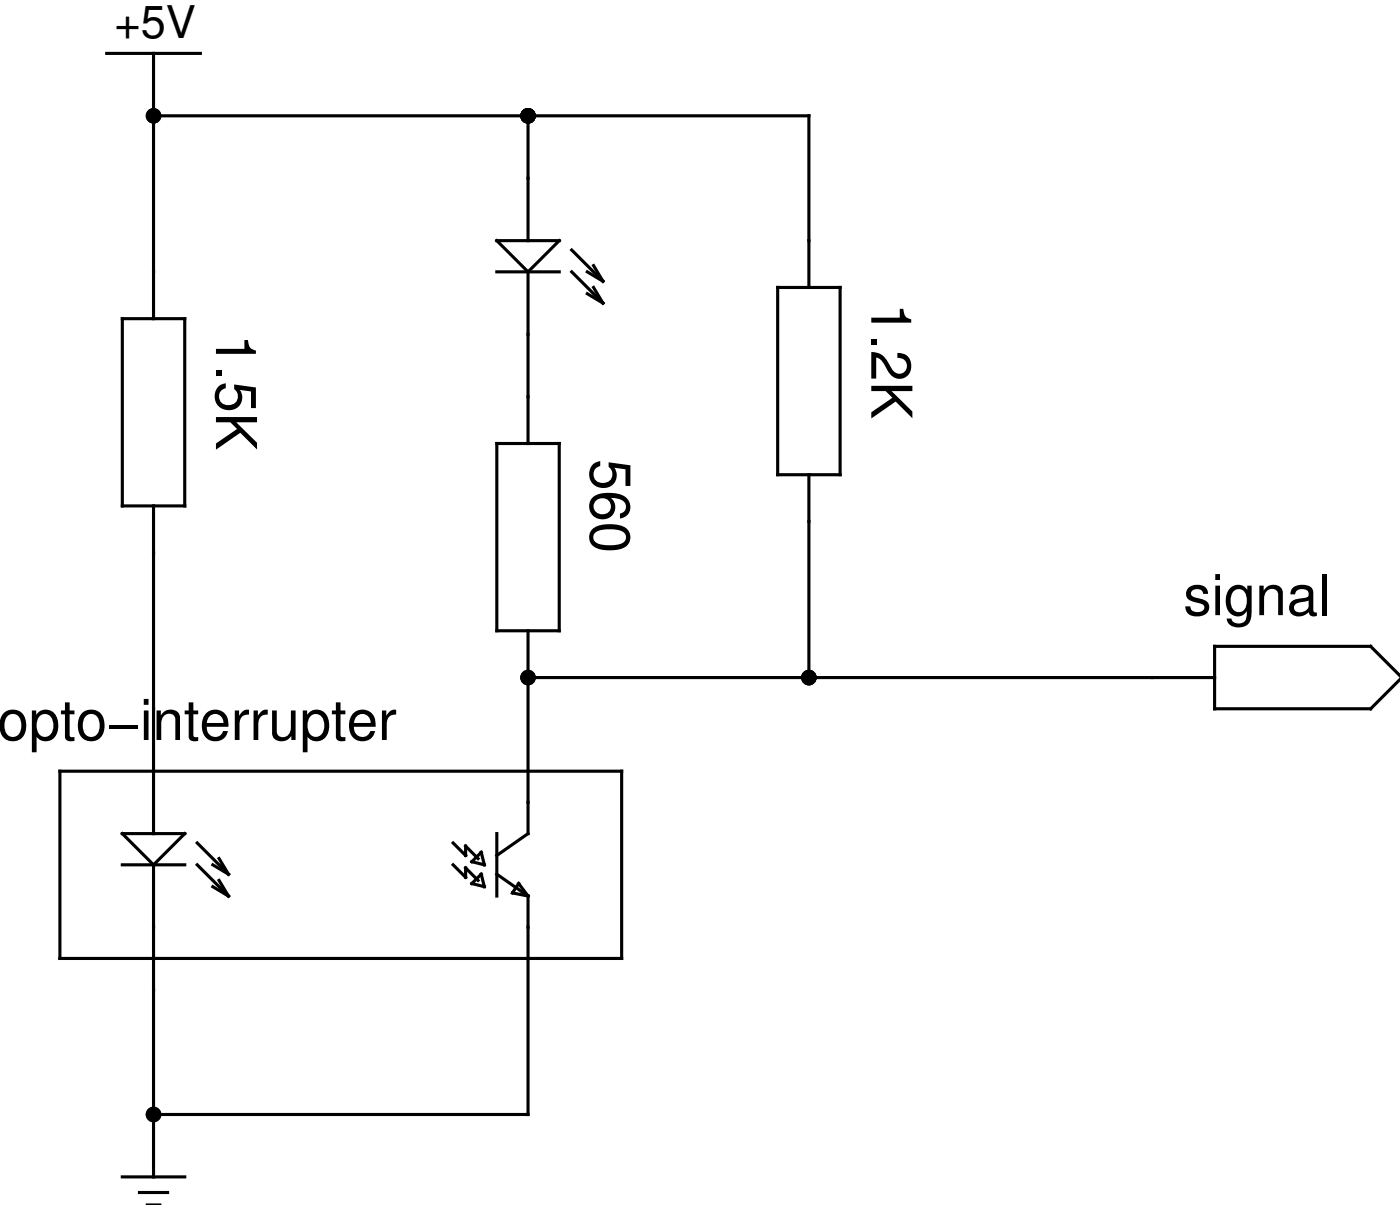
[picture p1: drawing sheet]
<svg xmlns="http://www.w3.org/2000/svg" width="114mm" height="98mm" viewBox="0 0 114 98" stroke-linecap="round" stroke-linejoin="round" font-family="sans-serif">
<g fill="none" stroke="#000" stroke-width=".25">
<path d="M8.7 4.3h7.6M12.5 4.3v21.6M12.5 9.4h53.3v14M40.4 19.6h5.1l-2.5 2.5zM43 9.4v10.2M10 25.9h5v15.3h-5zM40.4 36.1h5.1v15.2h-5.1zM40.4 22.1h5.1M43 22.1v14M46.5 20.3l2.6 2.6M46.5 22.1l2.6 2.6M47.8 22.1l1.3 .8"/>
<path d="M47.8 23.9l1.3 .8M48.3 21.6l.8 1.3M48.3 23.4l.8 1.3M63.3 23.4h5.1v15.2h-5.1zM65.8 38.6v16.5M12.5 41.2v26.6M43 51.3v16.5l-2.6 1.8M43 55.1h55.9M114 55l-2.4-2.4h-12.7v5.1h12.7l2.4-2.5M4.9 62.8h45.7v15.2h-45.7zM10 67.8h5l-2.5 2.6zM10 70.4h5"/>
<path d="M12.5 70.4v25.4M16.1 68.6l2.5 2.5M16.1 70.4l2.5 2.5M17.3 70.4l1.3 .7M17.3 72.2l1.3 .7M17.8 69.9l.8 1.2M17.8 71.7l.8 1.2M36.9 68.6l1 1v-.7l1 1M36.9 70.4l1 1v-.8l1 1.1M38.4 70.1l.8-.7 .2 1zM39.2 71.1l.2 1.1-1-.3zM40.4 67.8v5.1"/>
<path d="M40.4 71.1l2.6 1.8M42.2 71.9l.8 1-1.3-.2zM43 72.9v17.8h-30.5M10 95.8h5M11.4 97.1h2.2M12 98.1h1"/>
</g>
<g fill="#000">
<circle cx="12.5" cy="9.4" r=".64"/>
<circle cx="43" cy="9.4" r=".64"/>
<circle cx="43" cy="55.1" r=".64"/>
<circle cx="65.8" cy="55.1" r=".64"/>
<circle cx="12.5" cy="90.7" r=".64"/>
</g>
<g font-size="4.6">
<text x="17.6" y="27.2" transform="rotate(90 17.6 27.2)">1.5K</text>
<text x="70.9" y="24.7" transform="rotate(90 70.9 24.7)">1.2K</text>
<text x="48.1" y="37.4" transform="rotate(90 48.1 37.4)">560</text>
<text x="96.3" y="50.1">signal</text>
<text x="-.2" y="60.2">opto−interrupter</text>
</g>
<text font-size="3.7" x="9.3" y="3.1">+5V</text>
</svg>
